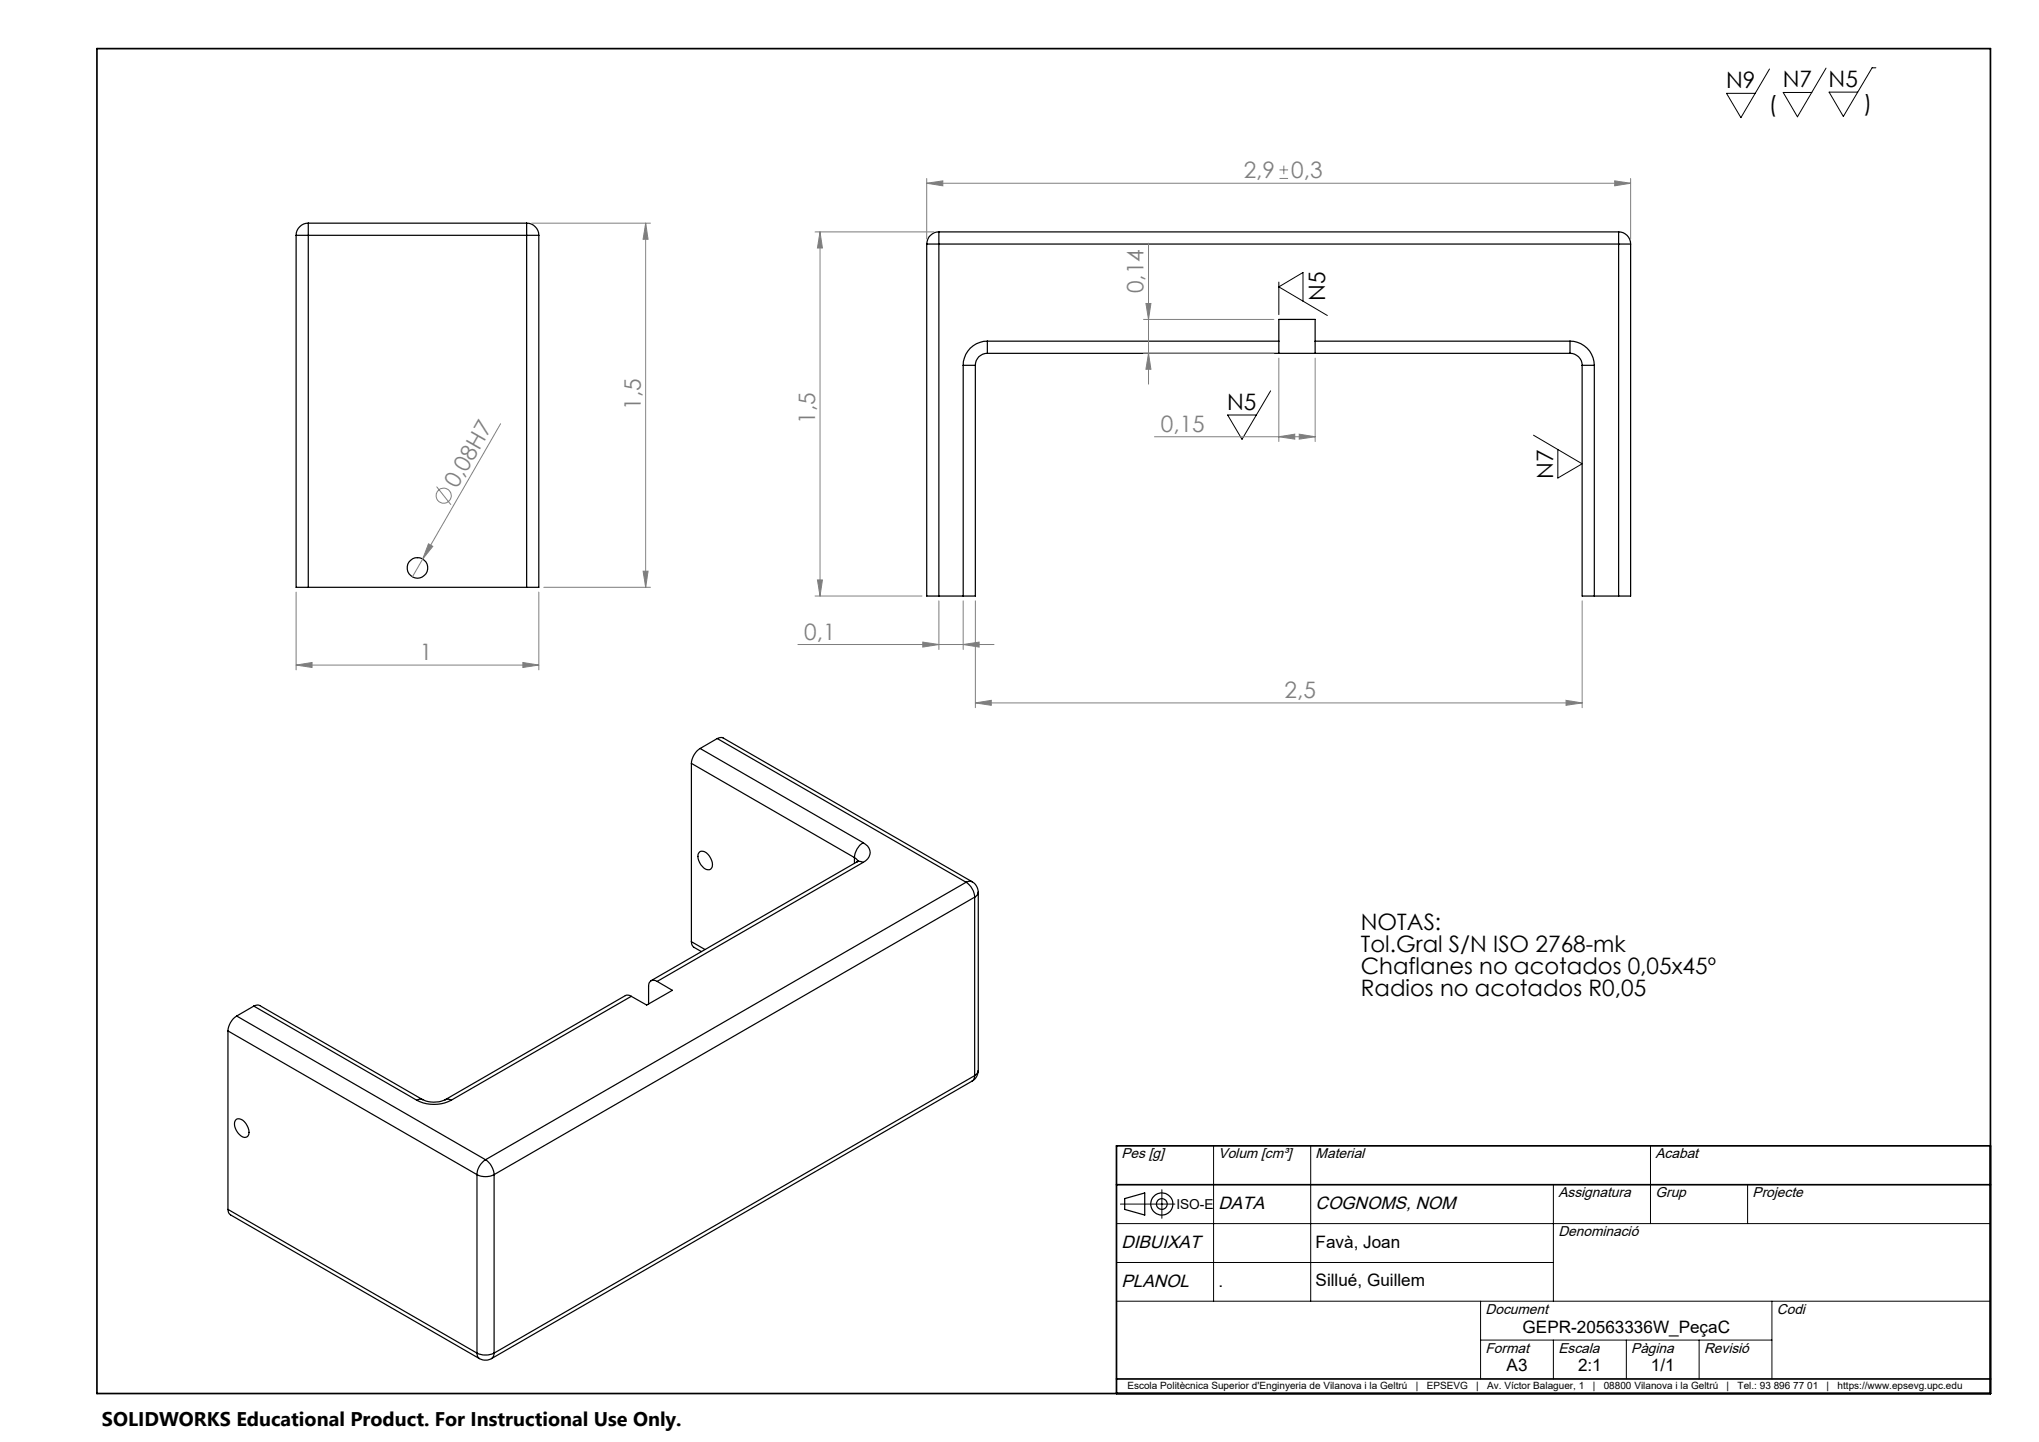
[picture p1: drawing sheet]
<svg xmlns="http://www.w3.org/2000/svg" width="420mm" height="297mm" viewBox="0 0 420 297" stroke-linecap="round" stroke-linejoin="round" font-family="sans-serif">
<g fill="none" stroke="#000" stroke-width=".25">
<path d="M61 48.5h2.5M61 48.5v72.5h2.5M63.5 46v2.5M63.5 46a2.53 2.53 0 0 0-2.5 2.5M63.5 48.5h45M63.5 46h45M63.5 48.5v72.5M108.5 46v2.5M108.5 46a2.53 2.53 0 0 1 2.5 2.5M108.5 48.5h2.5M108.5 48.5v72.5M111 48.5v72.5h-2.5"/>
<path d="M190.9 50.3h2.5M190.9 50.3v72.5h2.5M193.4 47.8v2.5M193.4 47.8a2.53 2.53 0 0 0-2.5 2.5M193.4 50.3h140M193.4 47.8h140M193.4 50.3v72.5M333.4 47.8v2.5M333.4 47.8a2.47 2.47 0 0 1 2.5 2.5M333.4 50.3h2.5M333.4 50.3v72.5M335.9 50.3v72.5h-2.5"/>
<path d="M198.4 75.2h2.5M198.4 75.2v47.6M200.9 75.2v47.6h-2.5M203.4 70.3a4.9 4.9 0 0 0-5 4.9M203.4 70.3v2.5M203.4 72.8a2.41 2.41 0 0 0-2.5 2.4M203.4 70.3h60M203.4 72.8h120M263.4 70.3v2.5M263.4 70.3v-4.5h7.5v4.5M270.9 70.3v2.5M270.9 70.3h52.5"/>
<path d="M323.4 70.3a5 5 0 0 1 5 4.9M323.4 70.3v2.5M323.4 72.8a2.47 2.47 0 0 1 2.5 2.4M325.9 75.2h2.5M325.9 75.2v47.6h2.5M328.4 75.2v47.6M63.5 121h45M193.4 122.8h5M328.4 122.8h5M142.4 157.2l33.6 19.4M142.4 157.2v36.8M144.2 154.2a4 4 0 0 0-1.8 3"/>
<path d="M144.2 154.2l33.6 19.4M147.7 152.1a1.31 1.31 0 0 1 1.3-.1l51.2 29.6M147.7 152.1l-3.5 2.1M147.7 152.1l51.3 29.6M144.1 175.4a1.58 1.58 0 0 1 2 .9l.3 .4a1.65 1.65 0 0 1-.3 2.4 2.72 2.72 0 0 1-2.3-2.7v-.4zM176 176.6l.6 .5 .1 .3M176 176.6v1.2M176.5 177.5a1.39 1.39 0 0 1 1.3 .1M176.5 177.5l-42.4 24.5M176.8 177.3l-.3 .2M177.8 173.6a2.15 2.15 0 0 1 1.4 2 2.15 2.15 0 0 1-1.4 2M177.8 173.6a3.9 3.9 0 0 0-1.8 3"/>
<path d="M177.8 177.6l-42.4 24.5M142.4 194a1.32 1.32 0 0 0 .5 1.1l1.6 .9M142.4 194l2.8 1.6M199 181.7a4.1 4.1 0 0 1 1.8 3.1M199 181.7l-99 57.2M200.2 181.6a2.57 2.57 0 0 1 1.3 2.2M200.2 181.6a1.31 1.31 0 0 0-1.2 .1M200.8 184.8l-99 57.1M200.8 184.8v36.7M201.5 183.8a1.32 1.32 0 0 1-.7 1M201.5 183.8v36.7M47 212.3l51.2 29.6"/>
<path d="M47 212.3v36.8M48.8 209.3a4 4 0 0 0-1.8 3M48.8 209.3l51.2 29.6M52.3 207.2a1.31 1.31 0 0 1 1.2-.1l33.6 19.4a5.6 5.6 0 0 0 4.6 0M52.3 207.2l-3.5 2.1M52.3 207.2l33.6 19.4M130 205.2a1.21 1.21 0 0 0-1.2-.1l-37.1 21.4M130 205.2l-37.1 21.4M135.4 202.1a1.06 1.06 0 0 0-1.3-.1 1.06 1.06 0 0 0-.5 1.2v3.6M135.4 202.1l3.1 1.9-5.3 3-3.2-1.8M48.7 230.5a1.8 1.8 0 0 1 2.2 1.3 1.83 1.83 0 0 1 0 2.3 1.55 1.55 0 0 1-1.9-.8l-.3-.5a1.85 1.85 0 0 1 0-2.3zM85.9 226.6a7.8 7.8 0 0 0 7 0"/>
<path d="M87.1 226.5a1.21 1.21 0 0 0-1.2 .1M91.7 226.5a1.1 1.1 0 0 1 1.2 .1M100 238.9a4.1 4.1 0 0 1 1.8 3M100 238.9a3.8 3.8 0 0 0-1.8 3M200.2 222.7l-99 57.1M200.8 221.5a1.31 1.31 0 0 1-.6 1.2M200.8 221.5l-99 57.2M201.5 220.5a2.57 2.57 0 0 1-1.3 2.2M201.5 220.5l-.2 .5-.5 .5M47 249.1a1.2 1.2 0 0 0 .5 1.1l51.2 29.6M47 249.1l51.2 29.6M98.2 241.9a3.9 3.9 0 0 0 3.6 0"/>
<path d="M98.2 241.9v36.8M101.8 241.9v36.8M231.7 246.9l4.1-1.2v4.6l-4.1-1.2zM98.2 278.7a4.2 4.2 0 0 0 3.6 0M98.2 278.7a1.19 1.19 0 0 0 .5 1.1M98.7 279.8a2.63 2.63 0 0 0 2.5 0M101.8 278.7a1.31 1.31 0 0 1-.6 1.1"/>
<circle cx="86" cy="117" r="2.12"/>
<circle cx="239.3" cy="248" r="1.11"/>
<circle cx="239.3" cy="248" r="2.28"/>
</g>
<g fill="none" stroke="#808080" stroke-width=".21">
<path d="M190.9 37.7l3.3-.5v1.1zM190.9 36.8v12.4M190.9 37.7h145M263.6 36.8h1.7M263.6 35h1.7M264.4 34.1v1.8M332.6 37.2l3.3 .5-3.3 .6zM335.9 36.8v12.4M109.5 46h24.5M133 46l.5 3.3h-1zM133 46v75M167.9 47.8h24.5"/>
<path d="M168.9 47.8l.5 3.3h-1zM168.9 47.8v75M236.6 50.1v29M235.5 65.8h26.9M235.5 72.8h26.9M236 62.5h1.1l-.5 3.3zM236.6 72.8l.5 3.3h-1.1zM263.4 73.8v17.1M270.9 73.8v17.1M103.1 87.3l-16 27.8M237.8 90h33.1M263.4 90l3.3-.6v1z"/>
<path d="M267.6 89.4l3.3 .6-3.3 .4zM87.1 115.1l-2.2 3.7M88.3 112l.8 .5-2 2.6zM89.9 100.2l3 3.8M132.5 117.6h1l-.5 3.4zM168.4 119.4h1l-.5 3.4zM61 137l3.3-.5v1zM61 122v16M61 137h50M107.7 136.5l3.3 .5-3.3 .5zM111 122v16M112 121h22"/>
<path d="M164.4 132.7h40.4M167.9 122.8h22M190.1 132.3l3.3 .4-3.3 .6zM193.4 123.8v10M198.4 132.7l3.3-.4v1zM198.4 123.8v10M200.9 123.8v22M325.9 123.8v22M200.9 144.8l3.3-.6v1.1zM200.9 144.8h125M322.6 144.2l3.3 .6-3.3 .5z"/>
<circle cx="91.4" cy="102.1" r="1.56"/>
</g>
<g fill="none" stroke="#000" stroke-width=".21">
<path d="M364.5 14.2l-5.9 10-3-5h5.9M376.1 14l-5.9 10.1-2.9-5.1h5.9M386.4 14h-.8l-5.9 10-2.9-5h5.9M263.4 58.1v6.7M268.4 62.1v-6l-5 3 10 5.9M261.7 80.5l-5.9 10-2.9-5h5.9M315.9 89.6l10 5.9-5 3v-5.9M250 236v32M270 236v32M340 236v16M230 252h180M230.8 248h11.2"/>
<path d="M239.3 245v5.9M320 244v24M360 244v8M230 268h180M230 260h90M305 268v16M305 276h60M320 276v8M335 276v8M350 276v8M365 268v16"/>
</g>
<path d="M20 10h390v277h-390zM410 236h-180v51M230 244h180M230 284h180" fill="none" stroke="#000" stroke-width=".35"/>
<g fill="#808080">
<path d="M88.3 112l.8 .5-2 2.6z"/>
<path d="M107.7 136.5l3.3 .5-3.3 .5zM61 137l3.3-.5v1z"/>
<path d="M263.4 90l3.3-.6v1zM267.6 89.4l3.3 .6-3.3 .4z"/>
<path d="M190.9 37.7l3.3-.5v1.1zM332.6 37.2l3.3 .5-3.3 .6z"/>
<path d="M200.9 144.8l3.3-.6v1.1zM322.6 144.2l3.3 .6-3.3 .5z"/>
<path d="M190.1 132.3l3.3 .4-3.3 .6zM198.4 132.7l3.3-.4v1z"/>
<path d="M133 46l.5 3.3h-1zM132.5 117.6h1l-.5 3.4z"/>
<path d="M236 62.5h1.1l-.5 3.3zM236.6 72.8l.5 3.3h-1.1z"/>
<path d="M168.9 47.8l.5 3.3h-1zM168.4 119.4h1l-.5 3.4z"/>
</g>
<g font-size="4.7">
<text x="376.7" y="18">N5</text>
<text x="355.5" y="18.2">N9</text>
<text x="364.4" y="23">(</text>
<text x="367.2" y="18">N7</text>
<text x="383.9" y="23">)</text>
<text x="273" y="62" transform="rotate(-90 273 62)">N5</text>
<text x="252.8" y="84.5">N5</text>
<text x="319.9" y="98.6" transform="rotate(-90 319.9 98.6)">N7</text>
<text x="280.3" y="191.5">NOTAS:</text>
<text x="280.3" y="196">Tol.Gral S/N ISO 2768-mk</text>
<text x="280.3" y="200.6">Chaflanes no acotados 0,05x45º</text>
<text x="280.3" y="205.1">Radios no acotados R0,05</text>
</g>
<g font-size="4.7" fill="#808080">
<text x="256.2" y="36.7">2,9</text>
<text x="266" y="36.7">0,3</text>
<text x="235.6" y="60.4" transform="rotate(-90 235.6 60.4)">0,14</text>
<text x="132" y="84.4" transform="rotate(-90 132 84.4)">1,5</text>
<text x="167.9" y="87.3" transform="rotate(-90 167.9 87.3)">1,5</text>
<text x="239.1" y="88.9">0,15</text>
<text x="94.2" y="100.7" transform="rotate(-60 94.2 100.7)">0,08H7</text>
<text x="165.7" y="131.7">0,1</text>
<text x="86.5" y="135.9">1</text>
<text x="264.6" y="143.7">2,5</text>
</g>
<text font-size="4.1" x="21" y="293.7">SOLIDWORKS Educational Product. For Instructional Use Only.</text>
<g font-size="3.7">
<text x="251" y="249">DATA</text>
<text x="271" y="249">COGNOMS, NOM</text>
<text x="231" y="257">DIBUIXAT</text>
<text x="231" y="265">PLANOL</text>
</g>
<g font-size="3.5">
<text x="271" y="257">Favà, Joan</text>
<text x="251" y="265">.</text>
<text x="271" y="265">Sillué, Guillem</text>
<text x="313.6" y="274.5">GEPR-20563336W_PeçaC</text>
<text x="310.3" y="282.5">A3</text>
<text x="325.1" y="282.5">2:1</text>
<text x="340.1" y="282.5">1/1</text>
</g>
<g font-size="2.9">
<text x="231" y="238.6">Pes [g]</text>
<text x="251" y="238.6">Volum [cm³]</text>
<text x="271" y="238.6">Material</text>
<text x="341" y="238.6">Acabat</text>
<text x="321" y="246.6">Assignatura</text>
<text x="341" y="246.6">Grup</text>
<text x="361" y="246.6">Projecte</text>
<text x="321" y="254.6">Denominació</text>
<text x="306" y="270.6">Document</text>
<text x="366" y="270.6">Codi</text>
<text x="306" y="278.6">Format</text>
<text x="321" y="278.6">Escala</text>
<text x="336" y="278.6">Pàgina</text>
<text x="351" y="278.6">Revisió</text>
</g>
<text font-size="2.8" x="242.3" y="249">ISO-E</text>
<g font-size="2.1">
<text x="232.2" y="286.2">Escola Politècnica Superior d'Enginyeria de Vilanova i la Geltrú</text>
<text x="291.6" y="286.2">|</text>
<text x="293.9" y="286.2">EPSEVG</text>
<text x="304.1" y="286.2">|</text>
<text x="306.3" y="286.2">Av. Víctor Balaguer, 1</text>
<text x="328.1" y="286.2">|</text>
<text x="330.3" y="286.2">08800 Vilanova i la Geltrú</text>
<text x="355.7" y="286.2">|</text>
<text x="357.9" y="286.2">Tel.: 93 896 77 01</text>
<text x="376.2" y="286.2">|</text>
<text x="378.5" y="286.2">https://www.epsevg.upc.edu</text>
</g>
</svg>
